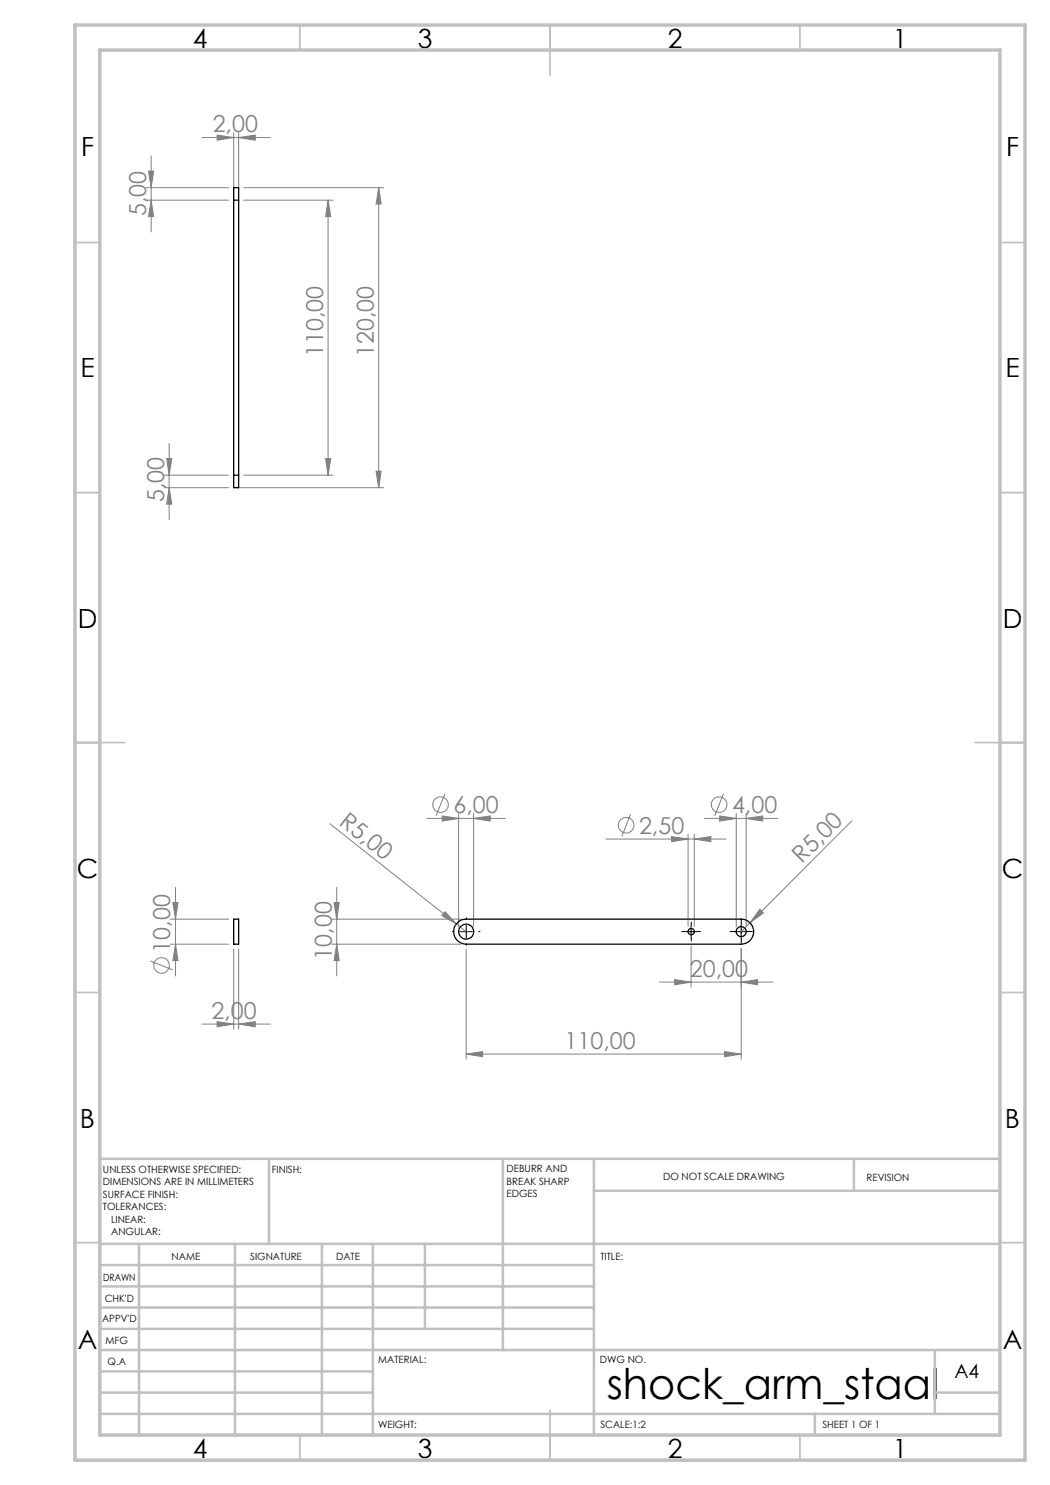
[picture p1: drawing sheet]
<svg xmlns="http://www.w3.org/2000/svg" width="210mm" height="297mm" viewBox="0 0 210 297" stroke-linecap="round" stroke-linejoin="round" font-family="sans-serif">
<g fill="none" stroke="#808080" stroke-width=".2">
<path d="M29.2 37.5h16.5M29.7 34.2h1l-.5 3.3zM30.2 31.2v15.2M40.4 27.5h13.7M43.4 27l3.3 .5-3.3 .5zM46.7 26.5v11.5M47.7 27.5l3.3-.5v1zM47.7 26.5v11.5M48.7 37.5h28M75.7 37.5l.5 3.3h-1zM75.7 37.5v60M29.2 40h16.5"/>
<path d="M30.2 40l.5 3.3h-1zM48.7 40h17.9M65.6 40l.5 3.3h-1zM65.6 40v55M32.8 97.5h12.9M32.8 95h12.9M33.3 91.7h1.1l-.6 3.3zM33.8 97.5l.6 3.3h-1.1zM33.8 88.7v15.2M47.7 97.5h29M48.7 95h17.9M65.1 91.7h1l-.5 3.3z"/>
<path d="M75.2 94.2h1l-.5 3.3zM89 158.7l-1.8 4.5M144.7 158.7l-1.8 4.5M35.1 177.5v17.7M66 164.7l25.3 20.1M67.3 177.5v17.7M85.4 163.7h15.7M88.4 163.2l3.3 .5-3.3 .5zM91.7 162.7v22.6M94.7 163.7l3.3-.5v1zM94.7 162.7v22.6M121.2 167.8h24"/>
<path d="M126.1 162.8l-1.7 4.5M134.3 167.3l3.3 .5-3.3 .5zM137.6 166.8v18.5M138.9 167.8l3.3-.5v1zM138.9 166.8v18.5M140.9 163.7h14.7M143.9 163.2l3.3 .5-3.3 .5zM147.2 162.7v22.6M149.2 163.7l3.3-.5v1zM149.2 162.7v22.6M170.4 164.1l-22.2 22.2M30.1 192.2l4.4 1.8"/>
<path d="M34.1 183.8h11.6M34.1 188.8h11.6M34.6 180.5h1l-.5 3.3zM35.1 188.8l.5 3.3h-1zM46.7 189.8v16M47.7 189.8v16M66.3 183.8h25.9M66.3 188.8h25.9M66.8 180.5h1l-.5 3.3zM67.3 188.8l.5 3.3h-1zM89 182.3l2.3 2.5-2.9-1.7zM91.3 184.8l1.9 1.5"/>
<path d="M93.2 189.8v22M131.9 196.4h22.7M134.9 195.9l3.3 .5-3.3 .6zM138.2 189.2v8.2M148.2 196.4l3.3-.5v1.1zM148.2 189.6v22.2M152 181.9l.7 .7-2.7 2zM40.4 204.8h13.7M43.4 204.3l3.3 .5-3.3 .5zM47.7 204.8l3.3-.5v1zM93.2 210.8l3.3-.5v1zM93.2 210.8h55"/>
<path d="M144.9 210.3l3.3 .5-3.3 .5z"/>
<circle cx="88.1" cy="160.9" r="1.55"/>
<circle cx="125.2" cy="165.1" r="1.55"/>
<circle cx="143.8" cy="160.9" r="1.55"/>
<circle cx="32.3" cy="193.1" r="1.55"/>
</g>
<path d="M90.8 186.3h-.3M93.2 183.8v-.2M93.2 188.8v.3M95.7 186.3h.3M137 186.3h-.6M138.2 185.1v-.7M138.2 187.6v.6M139.5 186.3h.6M147 186.3h-1M148.2 185.1v-1M148.2 187.6v1M149.5 186.3h1" fill="none" stroke="#000" stroke-width=".2" stroke-dasharray="15.2 1.3 1.3 1.3"/>
<path d="M92 186.3h2.5M93.2 185.1v2.5M137 186.3h2.5M138.2 185.1v2.5M147 186.3h2.5M148.2 185.1v2.5" fill="none" stroke="#000" stroke-width=".2"/>
<g fill="none" stroke="#c0c0c0" stroke-width=".35">
<path d="M60 5v5M110 5v10M160 5v5M15 48.5h5M200 48.5h5M15 98.5h5M200 98.5h5M15 148.5h10M195 148.5h10M15 198.5h5M200 198.5h5M15 248.5h5"/>
<path d="M200 248.5h5M60 287v5M110 282v10M160 287v5"/>
</g>
<g fill="none" stroke="#c0c0c0" stroke-width=".5">
<path d="M53.8 231.8v17M100.6 231.8v38.2M118.8 231.8v55.2M118.8 238.2h81.2M170.8 231.8v6.4M200 231.8h-180v55.2M20 248.8h180M20 257.3h98.8M20 253h98.8M27.8 248.8v38.2M47 248.8v38.2M64.4 248.8v38.2"/>
<path d="M74.6 248.8v38.2M85 248.8v17M20 265.8h98.8M20 261.5h98.8M20 278.5h54.6M20 274.3h54.6M20 270h180M187 278.5h13M187 270v12.8M20 282.8h180M163 282.8v4.2"/>
</g>
<path d="M15 5h190v287h-190zM20 10h180v277h-180z" fill="none" stroke="#c0c0c0" stroke-width=".7"/>
<g fill="#808080">
<path d="M89 182.3l2.3 2.5-2.9-1.7z"/>
<path d="M152 181.9l.7 .7-2.7 2z"/>
<path d="M47.7 204.8l3.3-.5v1zM43.4 204.3l3.3 .5-3.3 .5zM148.2 196.4l3.3-.5v1.1zM134.9 195.9l3.3 .5-3.3 .6z"/>
<path d="M43.4 27l3.3 .5-3.3 .5zM47.7 27.5l3.3-.5v1zM93.2 210.8l3.3-.5v1zM144.9 210.3l3.3 .5-3.3 .5zM88.4 163.2l3.3 .5-3.3 .5zM94.7 163.7l3.3-.5v1zM134.3 167.3l3.3 .5-3.3 .5zM138.9 167.8l3.3-.5v1zM143.9 163.2l3.3 .5-3.3 .5zM149.2 163.7l3.3-.5v1z"/>
<path d="M75.2 94.2h1l-.5 3.3zM75.7 37.5l.5 3.3h-1zM65.1 91.7h1l-.5 3.3zM65.6 40l.5 3.3h-1zM30.2 40l.5 3.3h-1zM29.7 34.2h1l-.5 3.3z"/>
<path d="M34.6 180.5h1l-.5 3.3zM35.1 188.8l.5 3.3h-1zM33.3 91.7h1.1l-.6 3.3zM33.8 97.5l.6 3.3h-1.1zM66.8 180.5h1l-.5 3.3zM67.3 188.8l.5 3.3h-1z"/>
</g>
<g fill="none" stroke="#000" stroke-width=".25">
<path d="M46.7 40v-2.5h1v2.5M46.7 40h1M46.7 40v55M47.7 40v55M46.7 95v2.5h1v-2.5M46.7 95h1M46.7 183.8h1v5h-1zM91.5 184.6l.8-.6 .9-.2h55a2.5 2.5 0 0 1 2.5 2.5 2.5 2.5 0 0 1-2.5 2.5h-55a2.49 2.49 0 0 1-2.3-1.5 2.49 2.49 0 0 1 .6-2.7z"/>
<circle cx="93.2" cy="186.3" r="1.49"/>
<circle cx="138.2" cy="186.3" r=".62"/>
<circle cx="148.2" cy="186.3" r=".99"/>
</g>
<text font-size="8.5" x="121.4" y="279.7">shock_arm_staal</text>
<g font-size="5.3">
<text x="38.5" y="9.5">4</text>
<text x="83.5" y="9.5">3</text>
<text x="133.6" y="9.5">2</text>
<text x="178.6" y="9.5">1</text>
<text x="16.2" y="31.3">F</text>
<text x="201.2" y="31.3">F</text>
<text x="16.1" y="75.5">E</text>
<text x="201.1" y="75.5">E</text>
<text x="15.5" y="125.5">D</text>
<text x="200.5" y="125.5">D</text>
<text x="15.4" y="175.5">C</text>
<text x="200.4" y="175.5">C</text>
<text x="16" y="225.5">B</text>
<text x="201" y="225.5">B</text>
<text x="15.5" y="269.8">A</text>
<text x="200.5" y="269.8">A</text>
<text x="38.5" y="291.5">4</text>
<text x="83.5" y="291.5">3</text>
<text x="133.6" y="291.5">2</text>
<text x="178.6" y="291.5">1</text>
</g>
<g font-size="4.7" fill="#808080">
<text x="42.5" y="26.5">2,00</text>
<text x="29.2" y="43.3" transform="rotate(-90 29.2 43.3)">5,00</text>
<text x="64.6" y="71.4" transform="rotate(-90 64.6 71.4)">110,00</text>
<text x="74.7" y="71.4" transform="rotate(-90 74.7 71.4)">120,00</text>
<text x="32.8" y="100.5" transform="rotate(-90 32.8 100.5)">5,00</text>
<text x="67.6" y="164.8" transform="rotate(38 67.6 164.8)">R5,00</text>
<text x="90.7" y="162.6">6,00</text>
<text x="127.8" y="166.7">2,50</text>
<text x="146.4" y="162.6">4,00</text>
<text x="160.4" y="172.8" transform="rotate(-45 160.4 172.8)">R5,00</text>
<text x="34" y="190.5" transform="rotate(-90 34 190.5)">10,00</text>
<text x="66.3" y="191.9" transform="rotate(-90 66.3 191.9)">10,00</text>
<text x="138" y="195.4">20,00</text>
<text x="42.3" y="203.8">2,00</text>
<text x="112.9" y="209.8">110,00</text>
</g>
<text font-size="3.9" x="190.9" y="275.5">A4</text>
<g font-size="2">
<text x="20.6" y="234.6">UNLESS OTHERWISE SPECIFIED:</text>
<text x="20.6" y="237.1">DIMENSIONS ARE IN MILLIMETERS</text>
<text x="20.6" y="239.6">SURFACE FINISH:</text>
<text x="54.4" y="234.6">FINISH:</text>
<text x="101.3" y="234.5">DEBURR AND</text>
<text x="101.3" y="237">BREAK SHARP</text>
<text x="101.3" y="239.5">EDGES</text>
<text x="132.6" y="236">DO NOT SCALE DRAWING</text>
<text x="173.3" y="236.2">REVISION</text>
<text x="20.6" y="242.1">TOLERANCES:</text>
<text x="22.2" y="244.6">LINEAR:</text>
<text x="22.2" y="247.1">ANGULAR:</text>
<text x="34.3" y="252">NAME</text>
<text x="50" y="251.9">SIGNATURE</text>
<text x="67.2" y="251.9">DATE</text>
<text x="120.1" y="251.9">TITLE:</text>
<text x="20.6" y="256.1">DRAWN</text>
<text x="20.9" y="260.3">CHK'D</text>
<text x="20.4" y="264.4">APPV'D</text>
<text x="21.1" y="268.8">MFG</text>
<text x="21.5" y="273">Q.A</text>
<text x="75.6" y="272.5">MATERIAL:</text>
<text x="120" y="272.5">DWG NO.</text>
<text x="75.6" y="285.5">WEIGHT:</text>
<text x="120.1" y="285.6">SCALE:1:2</text>
<text x="164.5" y="285.6">SHEET 1 OF 1</text>
</g>
</svg>
